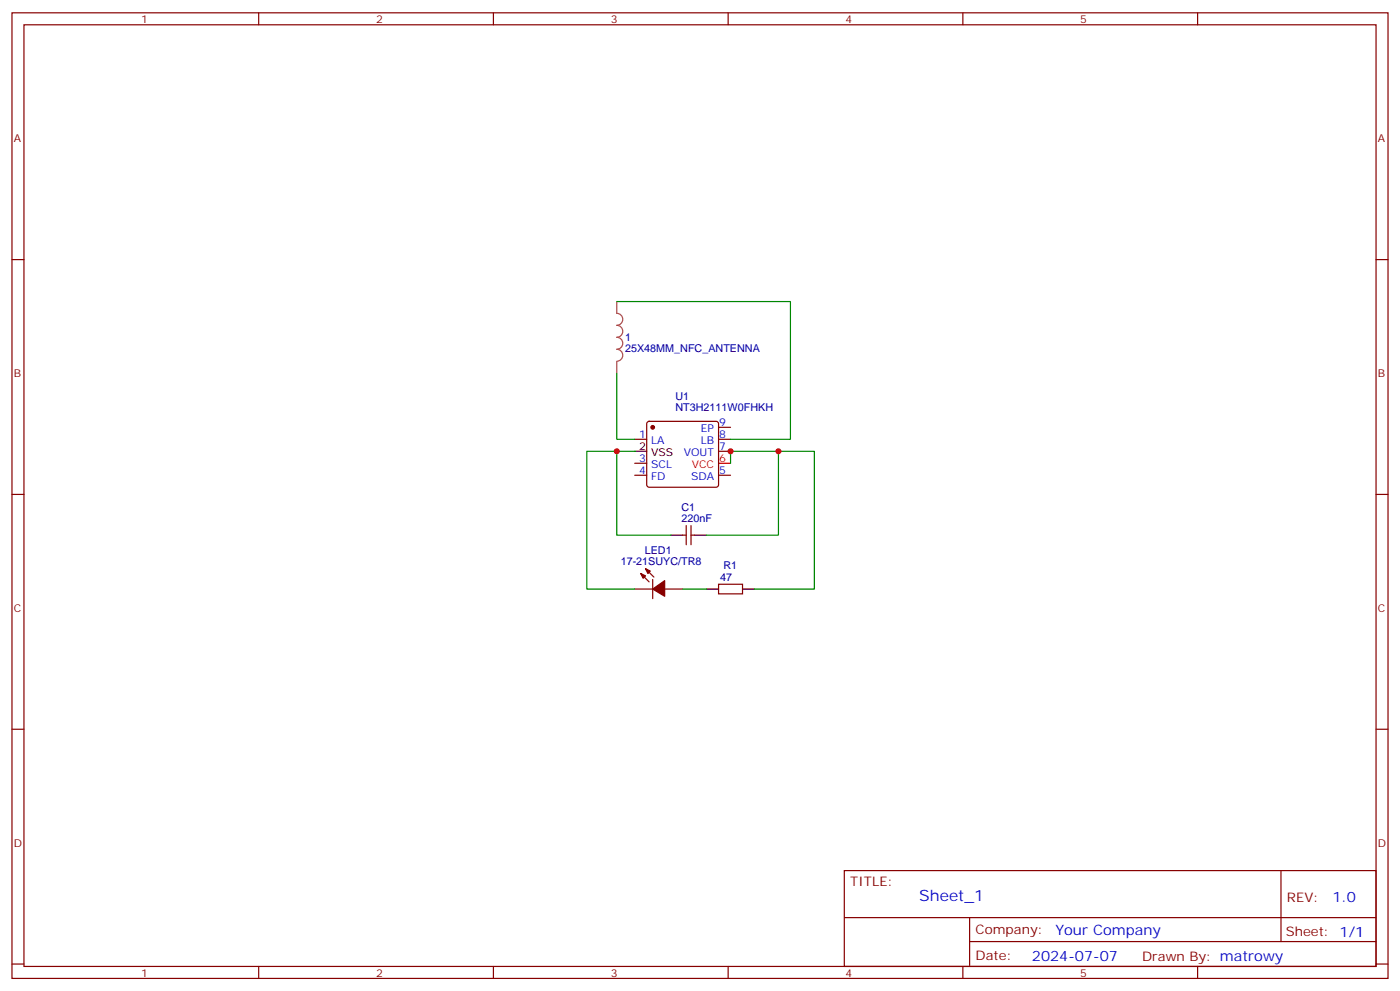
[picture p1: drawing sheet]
<svg xmlns="http://www.w3.org/2000/svg" width="412mm" height="292mm" viewBox="0 0 412 292" stroke-linecap="round" stroke-linejoin="round" font-family="sans-serif">
<g fill="none" stroke="#870000" stroke-width=".35">
<path d="M3.5 3.8h405.4v284.3h-405.4zM7.1 7.3h398.2v277.3h-398.2zM76.2 3.8v3.5M145.3 3.8v3.5M214.5 3.8v3.5M283.6 3.8v3.5M352.8 3.8v3.5M3.5 76.4h3.6M405.3 76.4h3.6M187 129.4h3.5M187 139.9h3.5M187 136.4h3.5"/>
<path d="M190.7 124.3l.5-.2h19.8l.5 .2 .2 .5v18l-.3 .5-.4 .2h-19.8l-.5-.3-.2-.4v-18zM211.7 125.8h3.5M211.7 129.4h3.5M211.7 132.9h3.5M211.7 139.9h3.5M3.5 145.6h3.6M201.1 157.6h1M202.1 154.8v5.6M203.6 154.8v5.6M203.6 157.6h1M405.3 145.6h3.6M187 173.5h5.3"/>
<path d="M188.7 168.9l2.5 2.4M190.1 167.5l2.5 2.4M192.3 170.6v5.7M195.8 173.5h5.3M211.7 172h7v2.9h-7zM3.5 214.7h3.6M405.3 214.7h3.6M248.7 256.4h156.6v28.2h-156.6zM377.3 256.4v20.9M248.7 270.2h156.5M285.6 277.3h119.6M285.6 270.2v14.1"/>
<path d="M3.5 283.9h3.6M76.2 284.6v3.5M145.3 284.6v3.5M214.5 284.6v3.5M283.6 284.6v3.5M352.8 284.6v3.5M405.3 283.9h3.6"/>
</g>
<path d="M211.7 136.4h3.5" fill="none" stroke="#f00" stroke-width=".35"/>
<path d="M187 132.9h3.5M197.6 157.6h3.5M204.6 157.6h3.5M208.1 173.5h3.6M218.7 173.5h3.5" fill="none" stroke="#000" stroke-width=".35"/>
<g fill="#870000" stroke="#870000" stroke-width=".35">
<path d="M188.7 168.9l1.4 .7-.7 .7z"/>
<path d="M190.1 167.5l1.5 .7-.7 .7z"/>
<path d="M192.3 173.5l3.5-2.5v4.6z"/>
<circle cx="192.3" cy="125.8" r=".53"/>
</g>
<path d="M181.7 88.8v3.5a1.76 1.76 0 0 1 1.7 1.7 1.76 1.76 0 0 1-1.7 1.8 1.76 1.76 0 0 1 1.7 1.8 1.76 1.76 0 0 1-1.7 1.7 1.76 1.76 0 0 1 1.7 1.8 1.76 1.76 0 0 1-1.7 1.7 1.76 1.76 0 0 1 1.7 1.8 1.76 1.76 0 0 1-1.7 1.8M181.7 106.5v3.5" fill="none" stroke="#a64a4a" stroke-width=".35"/>
<path d="M181.7 88.8h51.1v40.6h-17.6M181.7 110v19.4h5.3M181.7 132.9h-8.8v40.6h14.1M187 132.9h-5.3v24.7h15.9M215.2 136.4v-3.5h14.1v24.7h-21.2M229.3 132.9h10.6v40.6h-17.7M201.1 173.5h7" fill="none" stroke="#008700" stroke-width=".35"/>
<g fill="#c00">
<circle cx="229.3" cy="132.9" r=".88"/>
<circle cx="181.7" cy="132.9" r=".88"/>
<circle cx="215.2" cy="132.9" r=".88"/>
</g>
<text font-size="4.6" fill="#00f" x="270.8" y="265.4">Sheet_1</text>
<g font-size="4.2" fill="#00f">
<text x="392.5" y="265.6">1.0</text>
<text x="310.9" y="275.2">Your Company</text>
<text x="304" y="283">2024-07-07</text>
</g>
<g font-size="3.9" fill="#800">
<text x="250.5" y="260.9">TITLE:</text>
<text x="379.1" y="265.6">REV:</text>
<text x="287.4" y="275.1">Company:</text>
<text x="378.7" y="275.8">Sheet: 1/1</text>
<text x="287.4" y="282.8">Date:</text>
<text x="336.4" y="282.9">Drawn By: matrowy</text>
</g>
<g font-size="3.2" fill="#800">
<text x="41.6" y="6.8">1</text>
<text x="110.8" y="6.8">2</text>
<text x="179.9" y="6.8">3</text>
<text x="249.1" y="6.8">4</text>
<text x="318.2" y="6.8">5</text>
<text x="4.1" y="41.9">A</text>
<text x="405.9" y="41.9">A</text>
<text x="4.1" y="111">B</text>
<text x="405.9" y="111">B</text>
<text x="4.1" y="180.2">C</text>
<text x="405.9" y="180.2">C</text>
<text x="4.1" y="249.3">D</text>
<text x="405.9" y="249.3">D</text>
<text x="41.6" y="287.6">1</text>
<text x="110.8" y="287.6">2</text>
<text x="179.9" y="287.6">3</text>
<text x="249.1" y="287.6">4</text>
<text x="318.2" y="287.6">5</text>
</g>
<g font-size="3.2" fill="#000080">
<text x="184.1" y="100.5">1</text>
<text x="184.1" y="103.7">25X48MM_NFC_ANTENNA</text>
<text x="199" y="117.8">U1</text>
<text x="199" y="121.1">NT3H2111W0FHKH</text>
<text x="200.7" y="153.7">220nF</text>
<text x="200.7" y="150.5">C1</text>
<text x="182.9" y="166.4">17-21SUYC/TR8</text>
<text x="189.9" y="163.2">LED1</text>
<text x="213.1" y="167.5">R1</text>
<text x="212.1" y="171.1">47</text>
</g>
<g font-size="3.2" fill="#00f">
<text x="211.8" y="125.5">9</text>
<text x="188.3" y="129">1</text>
<text x="191.8" y="130.8">LA</text>
<text x="206.4" y="130.8">LB</text>
<text x="206.4" y="127.2">EP</text>
<text x="211.8" y="129">8</text>
<text x="188.3" y="136.1">3</text>
<text x="191.8" y="137.8">SCL</text>
<text x="201.4" y="134.3">VOUT</text>
<text x="211.8" y="132.5">7</text>
<text x="188.3" y="139.6">4</text>
<text x="191.8" y="141.4">FD</text>
<text x="203.6" y="141.4">SDA</text>
<text x="211.8" y="139.6">5</text>
</g>
<g font-size="3.2">
<text x="188.3" y="132.5">2</text>
<text x="191.8" y="134.3">VSS</text>
</g>
<g font-size="3.2" fill="#f00">
<text x="203.8" y="137.8">VCC</text>
<text x="211.8" y="136.1">6</text>
</g>
</svg>
